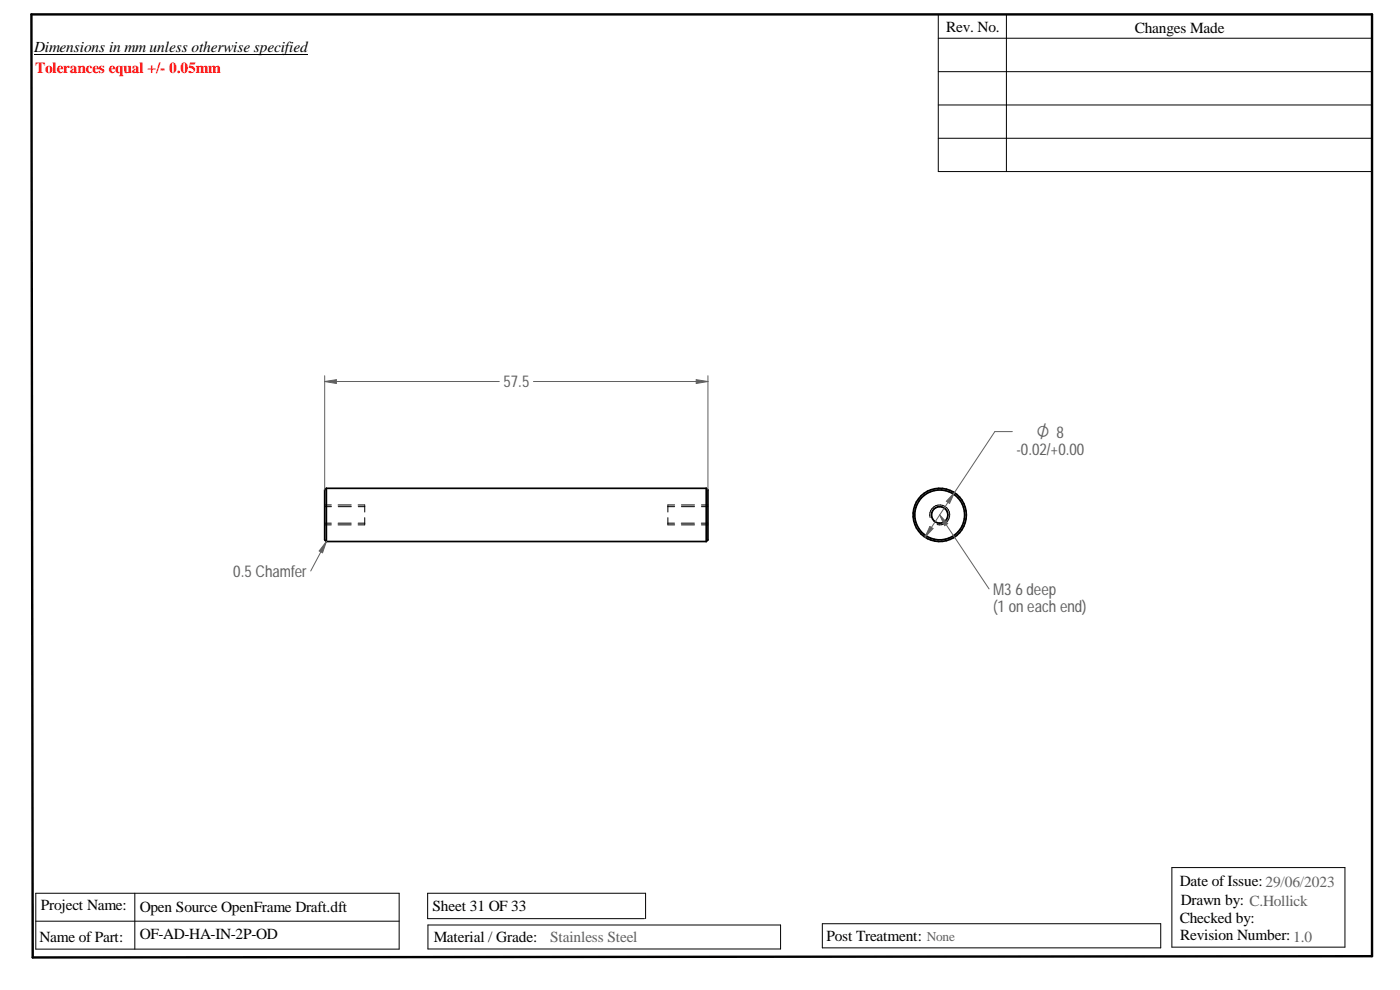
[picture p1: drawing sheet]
<svg xmlns="http://www.w3.org/2000/svg" width="420mm" height="297mm" viewBox="0 0 420 297" stroke-linecap="round" stroke-linejoin="round" font-family="sans-serif">
<path d="M9.4 4.3h402.4v282.6l-402 .4z" fill="none" stroke="#000" stroke-width=".72"/>
<g fill="none" stroke="#000" stroke-width=".3">
<path d="M10.2 16.4h82.2M281.6 11.5h130.2M281.6 4.3v47.2h130.2M302 4.3v47.2M281.6 21.5h130.2M281.6 31.5h130.2M281.6 41.5h130.2M97.4 157h2M97.4 157.5h2M97.4 151.5h2M97.4 152h2.1M101.5 157h3.9"/>
<path d="M101.5 157.5h3.9M101.5 151.5h3.9M101.5 152h3.9M107.5 151.5l2 .1M107.5 157h2M107.5 152h2M109.5 151.8v1.8M109.5 155.3v1.8M109.5 157.4l-2 .1M200.4 151.8v1.8M200.4 155.3v1.8M200.4 157.4l2.1 .1"/>
<path d="M200.4 157h2M200.4 152h2.1M202.5 151.5l-2.1 .1M204.5 157h3.9M204.5 152h3.9M204.5 157.5h3.9M204.5 151.5h3.9M210.5 157h2M210.5 152h2M210.5 157.5h2M210.5 151.5h2M279.1 155.3a3 3 0 0 1 2.7-3.8 3 3 0 0 1 3.2 3.3 3 3 0 0 1-3.7 2.6"/>
<path d="M411.8 213.6v36.4M9.8 271.3v16M10.7 276.4h109.1M10.7 268h109.1v16.8h-109.1zM40.5 268v16.8M128.4 277.5h105.9v7.2h-105.9zM193.4 275.6h-65.1v-7.6h65.4v7.6M246.8 277.2h101.5v7.2h-101.5zM351.7 260.3h51.9v23.9h-51.9z"/>
</g>
<g fill="none" stroke="#000" stroke-width=".51">
<path d="M97.9 146.5v16M97.9 146.5h114.1M97.9 146.5l-.5 .5v15l.5 .5M212 146.5v16M212 146.5l.5 .5v15l-.5 .5M97.9 162.5h114.1"/>
<circle cx="282" cy="154.5" r="2.46"/>
<circle cx="282" cy="154.5" r="8"/>
<circle cx="282" cy="154.5" r="7.5"/>
</g>
<path d="M303.8 129.5h-5.2l-21 31.7M279.1 157.9l.9 .7-2.4 2.6z" fill="none" stroke="#606060" stroke-width=".3"/>
<path d="M279.1 157.9l.9 .7-2.4 2.6z" fill="#606060"/>
<path d="M286.4 147.8l-1.4 3.2-1-.6z" fill="none" stroke="#606060" stroke-width=".3"/>
<path d="M286.4 147.8l-1.4 3.2-1-.6z" fill="#606060"/>
<path d="M282 154.5l14.8 22.2" fill="none" stroke="#606060" stroke-width=".3"/>
<path d="M282 154.5l2.4 2.6-.9 .6z" fill="#606060"/>
<path d="M97.4 114.5l3.6-.6v1.2zM97.4 112.7v34.3M212.5 112.7v34.3M282 154.5l2.4 2.6-.9 .6z" fill="none" stroke="#606060" stroke-width=".3"/>
<path d="M97.4 114.5l3.6-.6v1.2z" fill="#606060"/>
<path d="M208.9 113.9l3.6 .6-3.6 .6z" fill="none" stroke="#606060" stroke-width=".3"/>
<path d="M208.9 113.9l3.6 .6-3.6 .6z" fill="#606060"/>
<path d="M97.4 114.5h52.4M160.1 114.5h52.4M97.9 162.5l-4.7 8.8" fill="none" stroke="#606060" stroke-width=".3"/>
<path d="M97.9 162.5l-1.1 3.4-1-.6z" fill="#606060"/>
<path d="M97.9 162.5l-1.1 3.4-1-.6z" fill="none" stroke="#606060" stroke-width=".3"/>
<text font-size="5.4" fill="#606060" x="311.1" y="131.3">O 8</text>
<g font-size="4.9" fill="#606060">
<text x="151.1" y="116.2">57.5</text>
<text x="305" y="136.5">-0.02/+0.00</text>
<text x="70" y="173.1">0.5 Chamfer</text>
<text x="298.1" y="178.5">M3 6 deep</text>
<text x="298.1" y="183.7">(1 on each end)</text>
</g>
<g font-size="4.6">
<text x="284" y="9.6">Rev. No.</text>
<text x="340.6" y="9.9">Changes Made</text>
<text x="10.2" y="15.7">Dimensions in mm unless otherwise specified</text>
<text x="354.1" y="265.7">Date of Issue:29/06/2023</text>
<text x="12.3" y="273.1">Project Name:</text>
<text x="41.9" y="273.7">Open Source OpenFrame Draft.dft</text>
<text x="129.8" y="273.4">Sheet 31 OF 33</text>
<text x="354.4" y="271.4">Drawn by: C.Hollick</text>
<text x="41.9" y="281.9">OF-AD-HA-IN-2P-OD</text>
<text x="354.1" y="276.9">Checked by:</text>
<text x="11.9" y="282.7">Name of Part:</text>
<text x="130.2" y="282.6">Material / Grade:</text>
<text x="248" y="282.2">Post Treatment:</text>
<text x="354.2" y="282.2">Revision Number:1.0</text>
</g>
<text font-size="4.6" fill="#f00" x="10.5" y="21.9">Tolerances equal +/- 0.05mm</text>
<text font-size="4.6" fill="#606060" x="165.1" y="282.6">Stainless Steel</text>
<text font-size="4" fill="#606060" x="278.2" y="282.3">None</text>
</svg>
